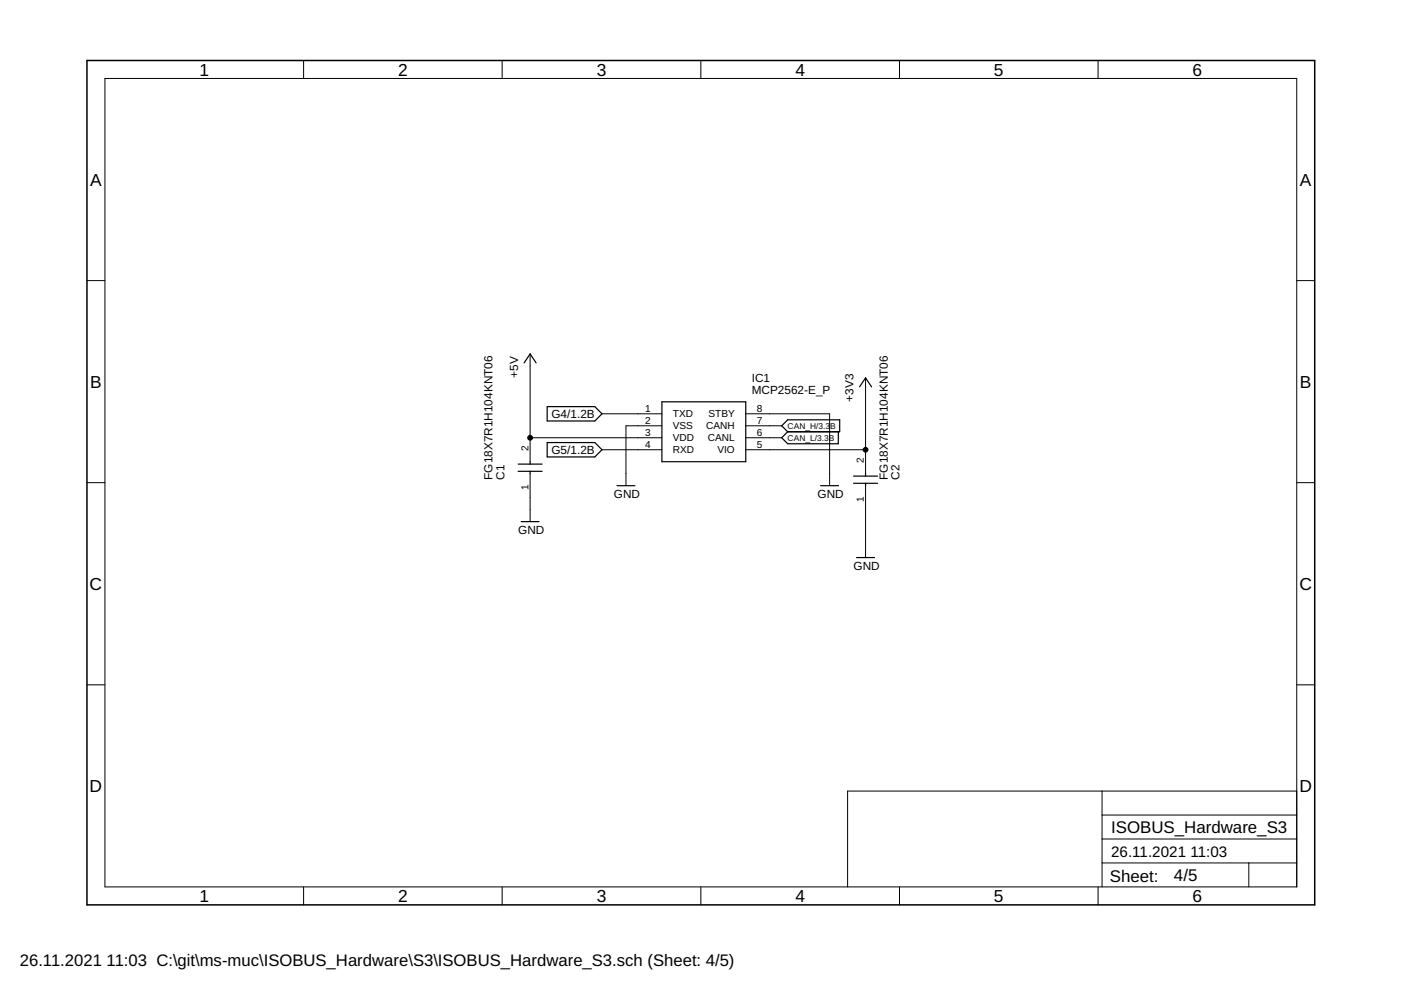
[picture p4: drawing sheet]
<svg xmlns="http://www.w3.org/2000/svg" width="297mm" height="210mm" viewBox="0 0 297 210" stroke-linecap="round" stroke-linejoin="round" font-family="sans-serif">
<g fill="none" stroke="#000" stroke-width=".25">
<path d="M111.1 76.9l1.3-1.9 1.3 1.9M109.9 99.9h5M109.9 98.4h5M112.4 97.9v.5M112.4 99.9v.5M116 93.8h10.1l1.5 1.6-1.5 1.5h-10.1zM116 86.2h10.1l1.5 1.5-1.5 1.6h-10.1zM140.3 85.2h17.8v12.7h-17.8zM165.7 90.3l1.3-1.3h11v2.5h-11zM167 91.5l-1.3 1.3 1.3 1.3h10.7v-2.6M182.2 82l1.3-1.9 1.3 1.9M110.5 110.6h3.8"/>
<path d="M130.8 103h3.8M174 103h3.8M181 102.5h5.1M181 100.9h5.1M181.6 118.2h3.8M183.5 100.4v.5M183.5 102.5v.5"/>
</g>
<g fill="none" stroke="#000" stroke-width=".21">
<path d="M22.2 16.6h252.7v171.4h-252.7zM64.4 12.8v3.8M106.5 12.8v3.8M148.6 12.8v3.8M190.7 12.8v3.8M232.8 12.8v3.8M18.4 59.5h3.8M274.9 59.5h3.8M112.4 75v22.9M112.4 92.8h27.9M127.6 87.7h12.7M127.6 95.4h12.7"/>
<path d="M140.3 90.3h-7.6v12.7M158.1 87.7h17.8v15.3M158.1 90.3h7.6M158.1 92.8h7.6M158.1 95.4h25.4M183.5 80.1v20.3M18.4 102.3h3.8M112.4 100.4v10.2M183.5 103v15.2M274.9 102.3h3.8M18.4 145.2h3.8M274.9 145.2h3.8"/>
<path d="M233.7 167.7v20.3M233.7 177.9h41.2M233.7 172.8h41.2M274.9 167.7h-95.2v20.3M64.4 188v3.9M106.5 188v3.9M148.6 188v3.9M190.7 188v3.9M232.8 188v3.9M233.7 183h41.2M264.8 183v5"/>
</g>
<path d="M18.4 12.8h260.3v179.1h-260.3z" fill="none" stroke="#000" stroke-width=".32"/>
<g fill="#000" stroke="#000" stroke-width=".21">
<circle cx="112.4" cy="92.8" r=".51"/>
<circle cx="183.5" cy="95.4" r=".51"/>
</g>
<g font-size="3.7">
<text x="42.3" y="16">1</text>
<text x="84.4" y="16">2</text>
<text x="126.5" y="16">3</text>
<text x="168.6" y="16">4</text>
<text x="210.7" y="16">5</text>
<text x="252.9" y="16">6</text>
<text x="19.1" y="39.4">A</text>
<text x="275.6" y="39.4">A</text>
<text x="19.1" y="82.2">B</text>
<text x="275.6" y="82.2">B</text>
<text x="19" y="125.1">C</text>
<text x="275.5" y="125.1">C</text>
<text x="19" y="167.9">D</text>
<text x="275.5" y="167.9">D</text>
<text x="42.3" y="191.2">1</text>
<text x="84.4" y="191.2">2</text>
<text x="126.5" y="191.2">3</text>
<text x="168.6" y="191.2">4</text>
<text x="210.7" y="191.2">5</text>
<text x="252.9" y="191.2">6</text>
</g>
<g font-size="3.6">
<text x="235.6" y="176.6">ISOBUS_Hardware_S3</text>
<text x="235.3" y="186.9">Sheet:</text>
<text x="248.9" y="186.8">4/5</text>
</g>
<g font-size="3.5">
<text x="4.2" y="204.7">26.11.2021</text>
<text x="22.6" y="204.7">11:03 C:\git\ms-muc\ISOBUS_Hardware\S3\ISOBUS_Hardware_S3.sch (Sheet: 4/5)</text>
</g>
<g font-size="3.2">
<text x="235.6" y="181.7">26.11.2021</text>
<text x="252.4" y="181.7">11:03</text>
</g>
<g font-size="2.5">
<text x="109.9" y="80.1" transform="rotate(-90 109.9 80.1)">+5V</text>
<text x="159.4" y="83.6">MCP2562-E_P</text>
<text x="159.4" y="81">IC1</text>
<text x="116.9" y="88.6">G4/1.2B</text>
<text x="181" y="85.2" transform="rotate(-90 181 85.2)">+3V3</text>
<text x="104.4" y="101.7" transform="rotate(-90 104.4 101.7)">FG18X7R1H104KNT06</text>
<text x="106.9" y="101.7" transform="rotate(-90 106.9 101.7)">C1</text>
<text x="116.9" y="96.2">G5/1.2B</text>
<text x="188.2" y="101.7" transform="rotate(-90 188.2 101.7)">FG18X7R1H104KNT06</text>
<text x="190.7" y="101.7" transform="rotate(-90 190.7 101.7)">C2</text>
<text x="130.2" y="105.5">GND</text>
<text x="173.3" y="105.5">GND</text>
<text x="109.9" y="113.1">GND</text>
<text x="181" y="120.8">GND</text>
</g>
<g font-size="2.1">
<text x="136.8" y="87.4">1</text>
<text x="136.8" y="89.9">2</text>
<text x="142.7" y="88.5">TXD</text>
<text x="150.2" y="88.5">STBY</text>
<text x="160.4" y="87.4">8</text>
<text x="160.4" y="89.9">7</text>
<text x="112" y="95.6" transform="rotate(-90 112 95.6)">2</text>
<text x="136.8" y="92.5">3</text>
<text x="136.8" y="95">4</text>
<text x="142.7" y="91">VSS</text>
<text x="142.7" y="93.6">VDD</text>
<text x="149.7" y="91">CANH</text>
<text x="150.1" y="93.6">CANL</text>
<text x="160.4" y="92.5">6</text>
<text x="160.4" y="95">5</text>
<text x="142.7" y="96.1">RXD</text>
<text x="152.1" y="96.1">VIO</text>
<text x="183.2" y="98.1" transform="rotate(-90 183.2 98.1)">2</text>
<text x="112" y="104" transform="rotate(-90 112 104)">1</text>
<text x="183.2" y="106.5" transform="rotate(-90 183.2 106.5)">1</text>
</g>
<g font-size="1.8">
<text x="167" y="90.9">CAN_H/3.3</text>
<text x="167" y="93.5">CAN_L/3.3B</text>
<text x="176" y="90.9">B</text>
</g>
</svg>
